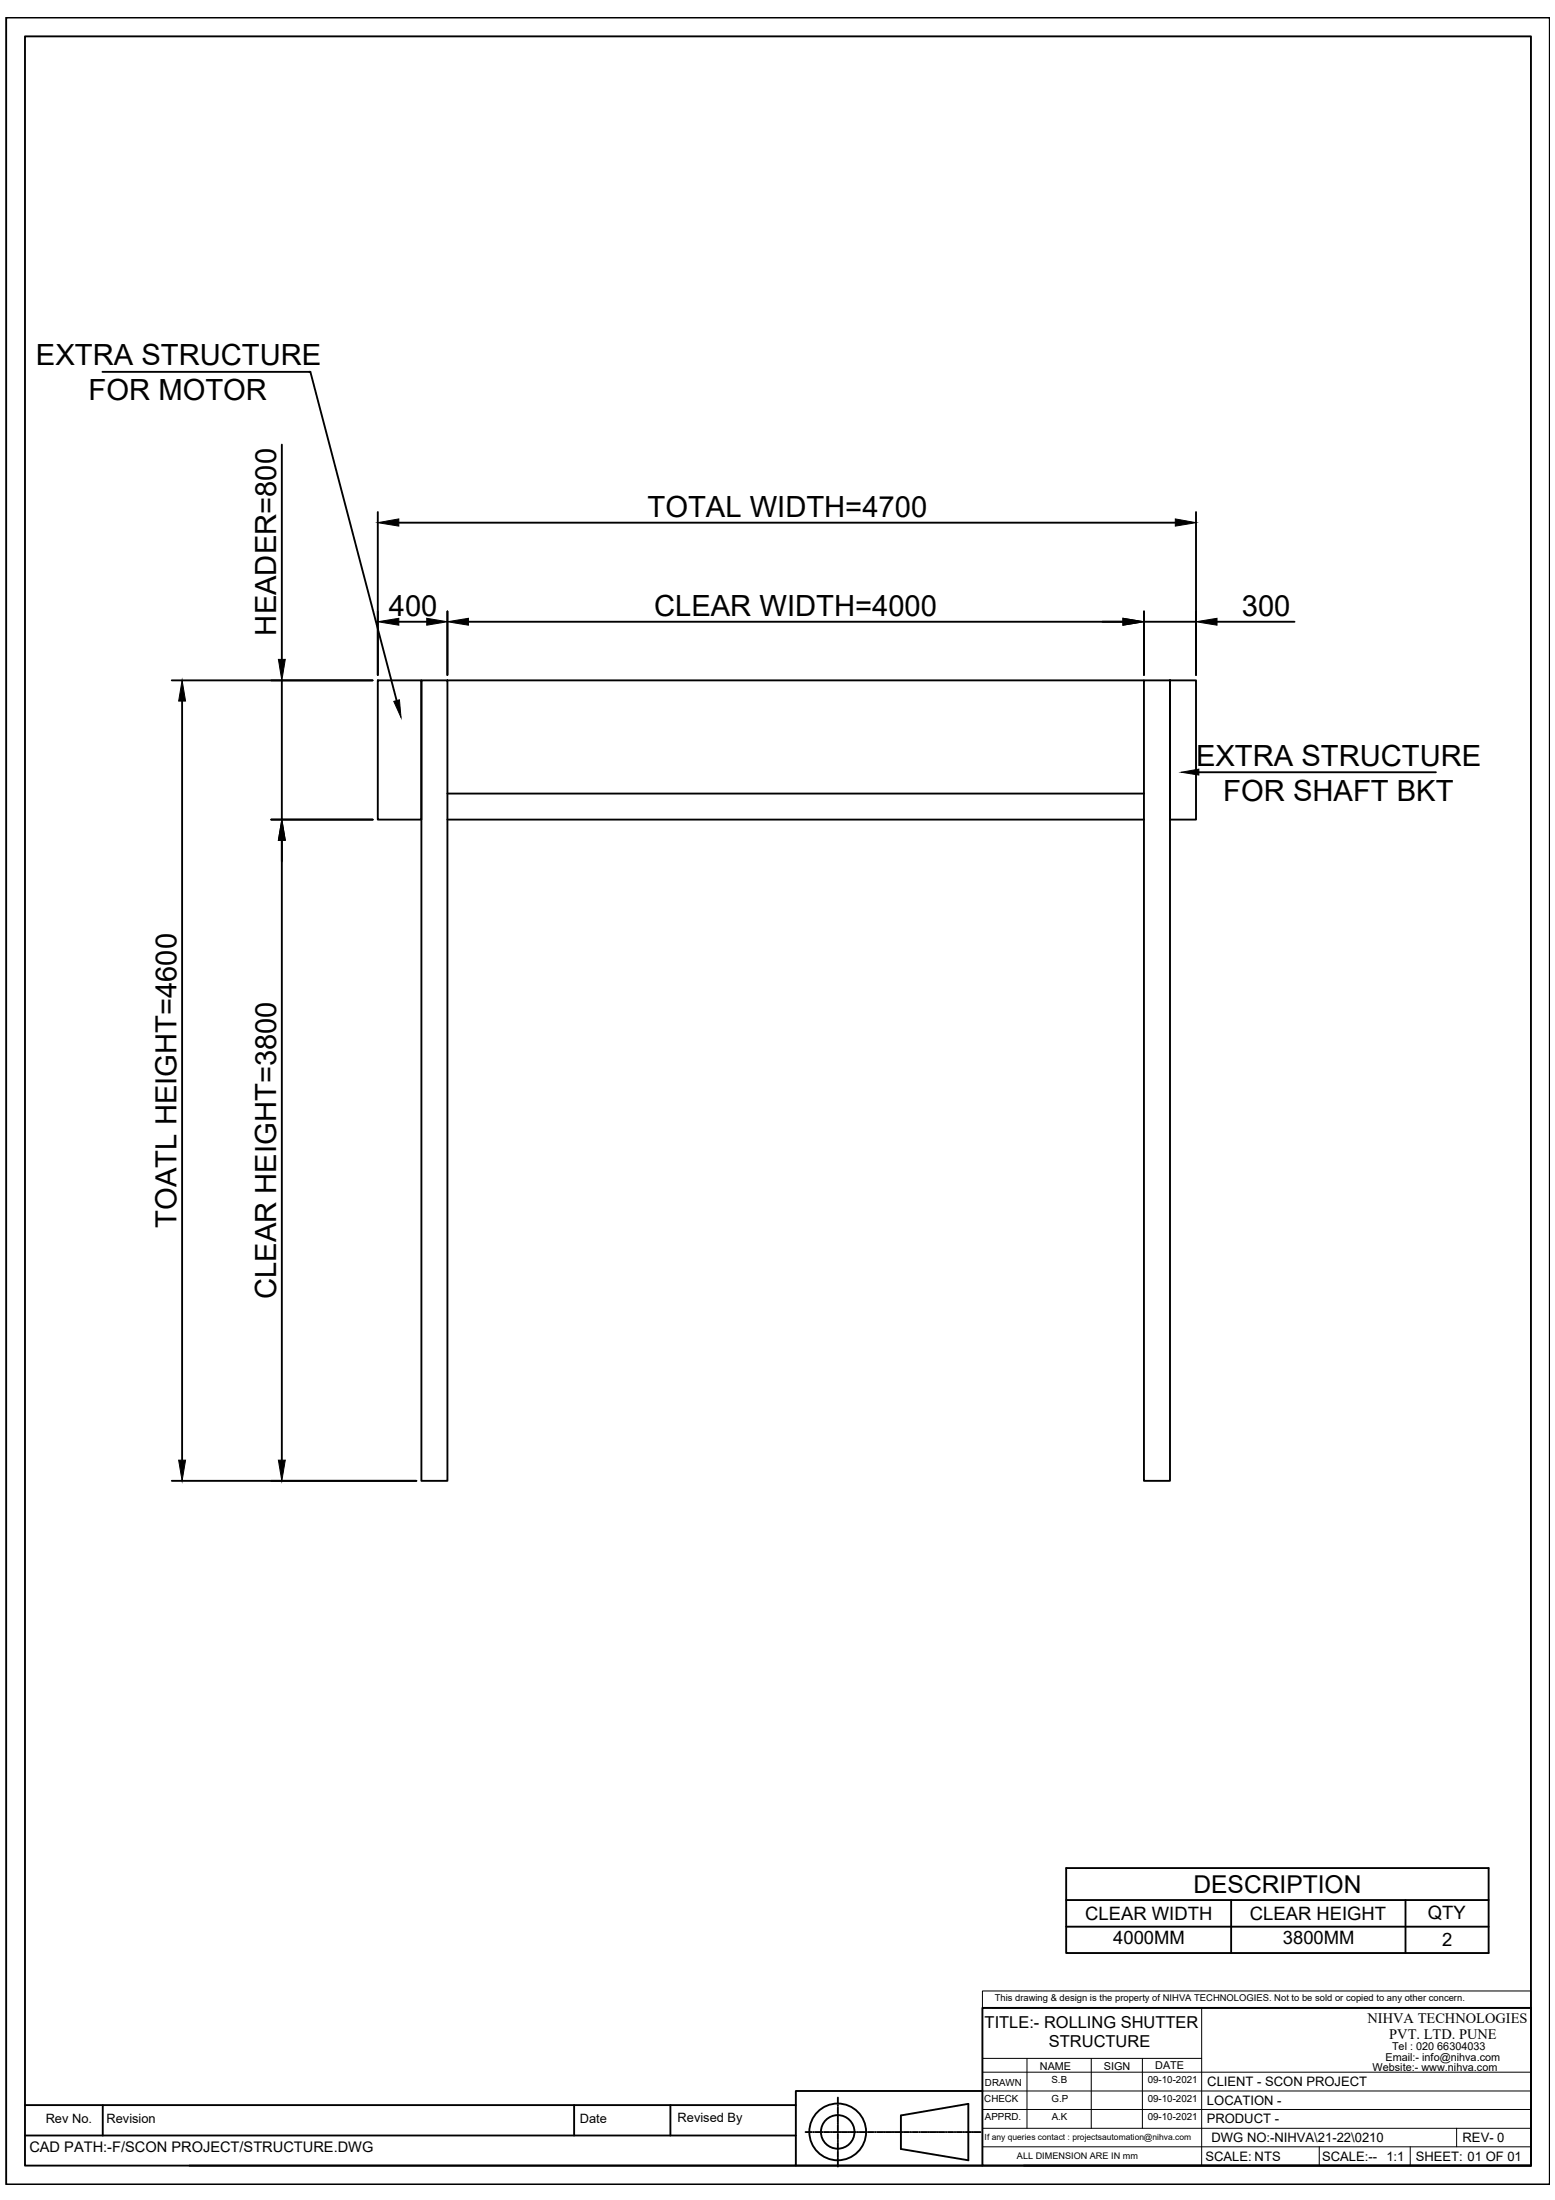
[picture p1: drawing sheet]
<svg xmlns="http://www.w3.org/2000/svg" width="210mm" height="297mm" viewBox="0 0 210 297" stroke-linecap="round" stroke-linejoin="round" font-family="sans-serif">
<!-- layer: 0 -->
<g fill="none" stroke="#000" stroke-width=".25">
<path d="M.8 2.4h208.4v292.5h-208.4zM3.4 4.9h203.3v287.5h-203.3zM13.8 50.2h28.1M41.7 50.2h.2l11.6 44.4M38 60v29M51 69.1v22M53.8 70.6h104.9M161.4 69.1v22M23.2 91.9h27.1M24.6 94.7v102.4M38 91.9v18.8M51 91.9h5.9v18.8h-5.9z"/>
<path d="M53.8 83.9h3.8M56.9 91.9h3.5v108h-3.5zM60.4 91.9h94M60.4 82.6v8.5M63.2 83.9h88.4M154.4 91.9h3.5v108h-3.5zM154.4 83.9h7M154.4 82.6v8.5M157.9 91.9h3.5v18.8h-3.5zM164.3 83.9h10.4M36.6 110.7h13.7M38 113.5v83.6"/>
<path d="M60.4 110.7h94M60.4 107.1h94M161.8 104.3h32M23.2 199.9h33M143.9 252.2h57v11.5h-57zM143.9 256.5h57M166.2 256.5v7.2M189.7 256.5v7.2M132.6 271.1h74.1v21.3h-74.1zM143.9 260.1h57M3.4 288.3h104M3.4 284.2h104"/>
<path d="M13.9 284.2v4.1M77.5 284.2v4.1M90.5 284.2v4.1M107.4 292.4h25.2M108.7 287.9h.9M109.8 287.9h.1M110.1 287.9h.7M110.9 287.9h.2M111.2 287.9h.8M112.1 287.9h.2M112.4 287.9h.8M113.1 283.2v.9"/>
<path d="M113.1 284.2v.2M113.1 284.5v.8M113.1 285.4v.2M113.1 285.7v.8M113.1 286.6v.2M113.1 286.9v.8M113.1 287.8v.2M113.1 288.1v.7M113.1 289v.1M113.1 289.3v.7M113.1 290.2v.1M113.1 290.5v.8"/>
<path d="M113.1 291.4v.1M113.1 291.7v.8M113.3 287.9h.2M113.6 287.9h.8M114.5 287.9h.2M114.8 287.9h.8M115.7 287.9h.2M116 287.9h.7M116.9 287.9h.1M117.2 287.9h.7M118.1 287.9h.1M118.4 287.9h.8"/>
<path d="M119.3 287.9h.2M119.6 287.9h.7M120.5 287.9h.1M120.8 287.9h.7M121.6 285.6l9.1-1.5v7.6l-9.1-1.5zM121.7 287.9h.1M122 287.9h.7M122.9 287.9h.1M123.2 287.9h.7M124.1 287.9h.1M124.4 287.9h.7M125.3 287.9h.1"/>
<path d="M125.5 287.9h.8M126.4 287.9h.2M126.7 287.9h.8M127.7 287.9h.1M128 287.9h.7M128.8 287.9h.2M129.1 287.9h.8M130 287.9h.2M130.3 287.9h.8M131.2 287.9h.2M131.5 287.9h.9M132.6 282.3h-25.2v10.1h-81.8"/>
<path d="M138.2 292.4h68.5"/>
<circle cx="113.1" cy="287.8" r="3.8"/>
<circle cx="113.1" cy="287.8" r="2.27"/>
</g>
<g fill="none" stroke="#000" stroke-width=".13">
<path d="M132.6 268.8h74.1v2.3h-74.1zM132.6 279.8h74.1M132.6 271.1v21.3M132.6 277.9h29.6M133.9 271.1h72.8M138.6 277.9v9.5M147.3 277.9v9.5M154.2 277.9v9.5M162.2 271.1v21.3M132.6 287.4h74.1M132.6 284.8h74.1M132.6 282.3h74.1"/>
<path d="M132.6 289.9h74.1M178.1 289.9v2.5M190.4 289.9v2.5M196.6 287.4v2.5"/>
</g>
<g fill="#000" stroke="#000" stroke-width=".13">
<path d="M51 70.6l2.8-.5v.9zM158.7 70.1l2.7 .5-2.7 .4zM24.6 91.9l.4 2.8h-.9zM37.6 89h.9l-.5 2.9zM51 83.9l2.8-.4v.9zM53.2 94.7l.7-.2 .2 2.4zM57.6 83.5l2.8 .4-2.8 .5zM60.4 83.9l2.8-.4v.9zM151.6 83.5l2.8 .4-2.8 .5zM161.4 83.9l2.9-.4v.9zM38 110.7l.5 2.8h-.9zM159.5 104.3l2.3-.5v.8z"/>
<path d="M24.1 197.1h.9l-.4 2.8zM37.6 197.1h.9l-.5 2.8z"/>
</g>
<g font-size="3.9">
<text x="4.9" y="49.2">EXTRA STRUCTURE</text>
<text x="12" y="54">FOR MOTOR</text>
<text x="87.4" y="69.8">TOTAL WIDTH=4700</text>
<text x="52.5" y="83.2">400</text>
<text x="88.3" y="83.2">CLEAR WIDTH=4000</text>
<text x="167.6" y="83.2">300</text>
<text x="37.3" y="85.8" transform="rotate(-90 37.3 85.8)">HEADER=800</text>
<text x="161.4" y="103.4">EXTRA STRUCTURE</text>
<text x="165.1" y="108.2">FOR SHAFT BKT</text>
<text x="23.8" y="165.7" transform="rotate(-90 23.8 165.7)">TOATL HEIGHT=4600</text>
<text x="37.3" y="175.4" transform="rotate(-90 37.3 175.4)">CLEAR HEIGHT=3800</text>
</g>
<text font-size="3.3" x="161.1" y="255.6">DESCRIPTION</text>
<g font-size="2.5">
<text x="146.5" y="259.2">CLEAR WIDTH</text>
<text x="150.3" y="262.5">4000MM</text>
<text x="168.7" y="259.2">CLEAR HEIGHT</text>
<text x="173.2" y="262.5">3800MM</text>
<text x="192.7" y="259.2">QTY</text>
<text x="194.7" y="262.8">2</text>
</g>
<g font-size="2.2">
<text x="132.9" y="273.8">TITLE:- ROLLING SHUTTER</text>
<text x="141.6" y="276.4">STRUCTURE</text>
</g>
<text font-size="2" x="4" y="290.5">CAD PATH:-F/SCON PROJECT/STRUCTURE.DWG</text>
<g font-size="1.9">
<text x="184.6" y="273.1">NIHVA TECHNOLOGIES</text>
<text x="187.5" y="275.3">PVT. LTD. PUNE</text>
</g>
<g font-size="1.8">
<text x="163" y="281.6">CLIENT - SCON PROJECT</text>
<text x="162.9" y="286.7">PRODUCT -</text>
<text x="162.9" y="284.2">LOCATION -</text>
<text x="162.7" y="291.7">SCALE: NTS</text>
<text x="163.5" y="289.2">DWG NO:-NIHVA\21-22\0210</text>
<text x="178.5" y="291.7">SCALE:--</text>
<text x="187.1" y="291.7">1:1</text>
<text x="191.1" y="291.7">SHEET: 01 OF 01</text>
<text x="197.4" y="289.2">REV- 0</text>
</g>
<g font-size="1.7">
<text x="6.2" y="286.7">Rev No.</text>
<text x="14.4" y="286.7">Revision</text>
<text x="78.3" y="286.7">Date</text>
<text x="91.5" y="286.5">Revised By</text>
</g>
<g font-size="1.5">
<text x="140.4" y="279.4">NAME</text>
<text x="149" y="279.4">SIGN</text>
<text x="155.9" y="279.4">DATE</text>
<text x="185.3" y="279.6">Website:- www.nihva.com</text>
<text x="187" y="278.3">Email:- info@nihva.com</text>
<text x="187.9" y="276.8">Tel : 020 66304033</text>
</g>
<g font-size="1.3">
<text x="134.3" y="270.2">This drawing &amp; design is the property of NIHVA TECHNOLOGIES. Not to be sold or copied to any other concern.</text>
<text x="133" y="281.6">DRAWN</text>
<text x="141.9" y="281.3">S.B</text>
<text x="154.9" y="281.3">09-10-2021</text>
<text x="132.9" y="283.8">CHECK</text>
<text x="133" y="286.3">APPRD.</text>
<text x="141.9" y="283.8">G.P</text>
<text x="142" y="286.3">A.K</text>
<text x="154.9" y="283.8">09-10-2021</text>
<text x="154.9" y="286.3">09-10-2021</text>
</g>
<text font-size="1.2" x="137.3" y="291.5">ALL DIMENSION ARE IN mm</text>
<text font-size="1.1" x="132.9" y="288.9">If any queries contact : projectsautomation@nihva.com</text>
</svg>
